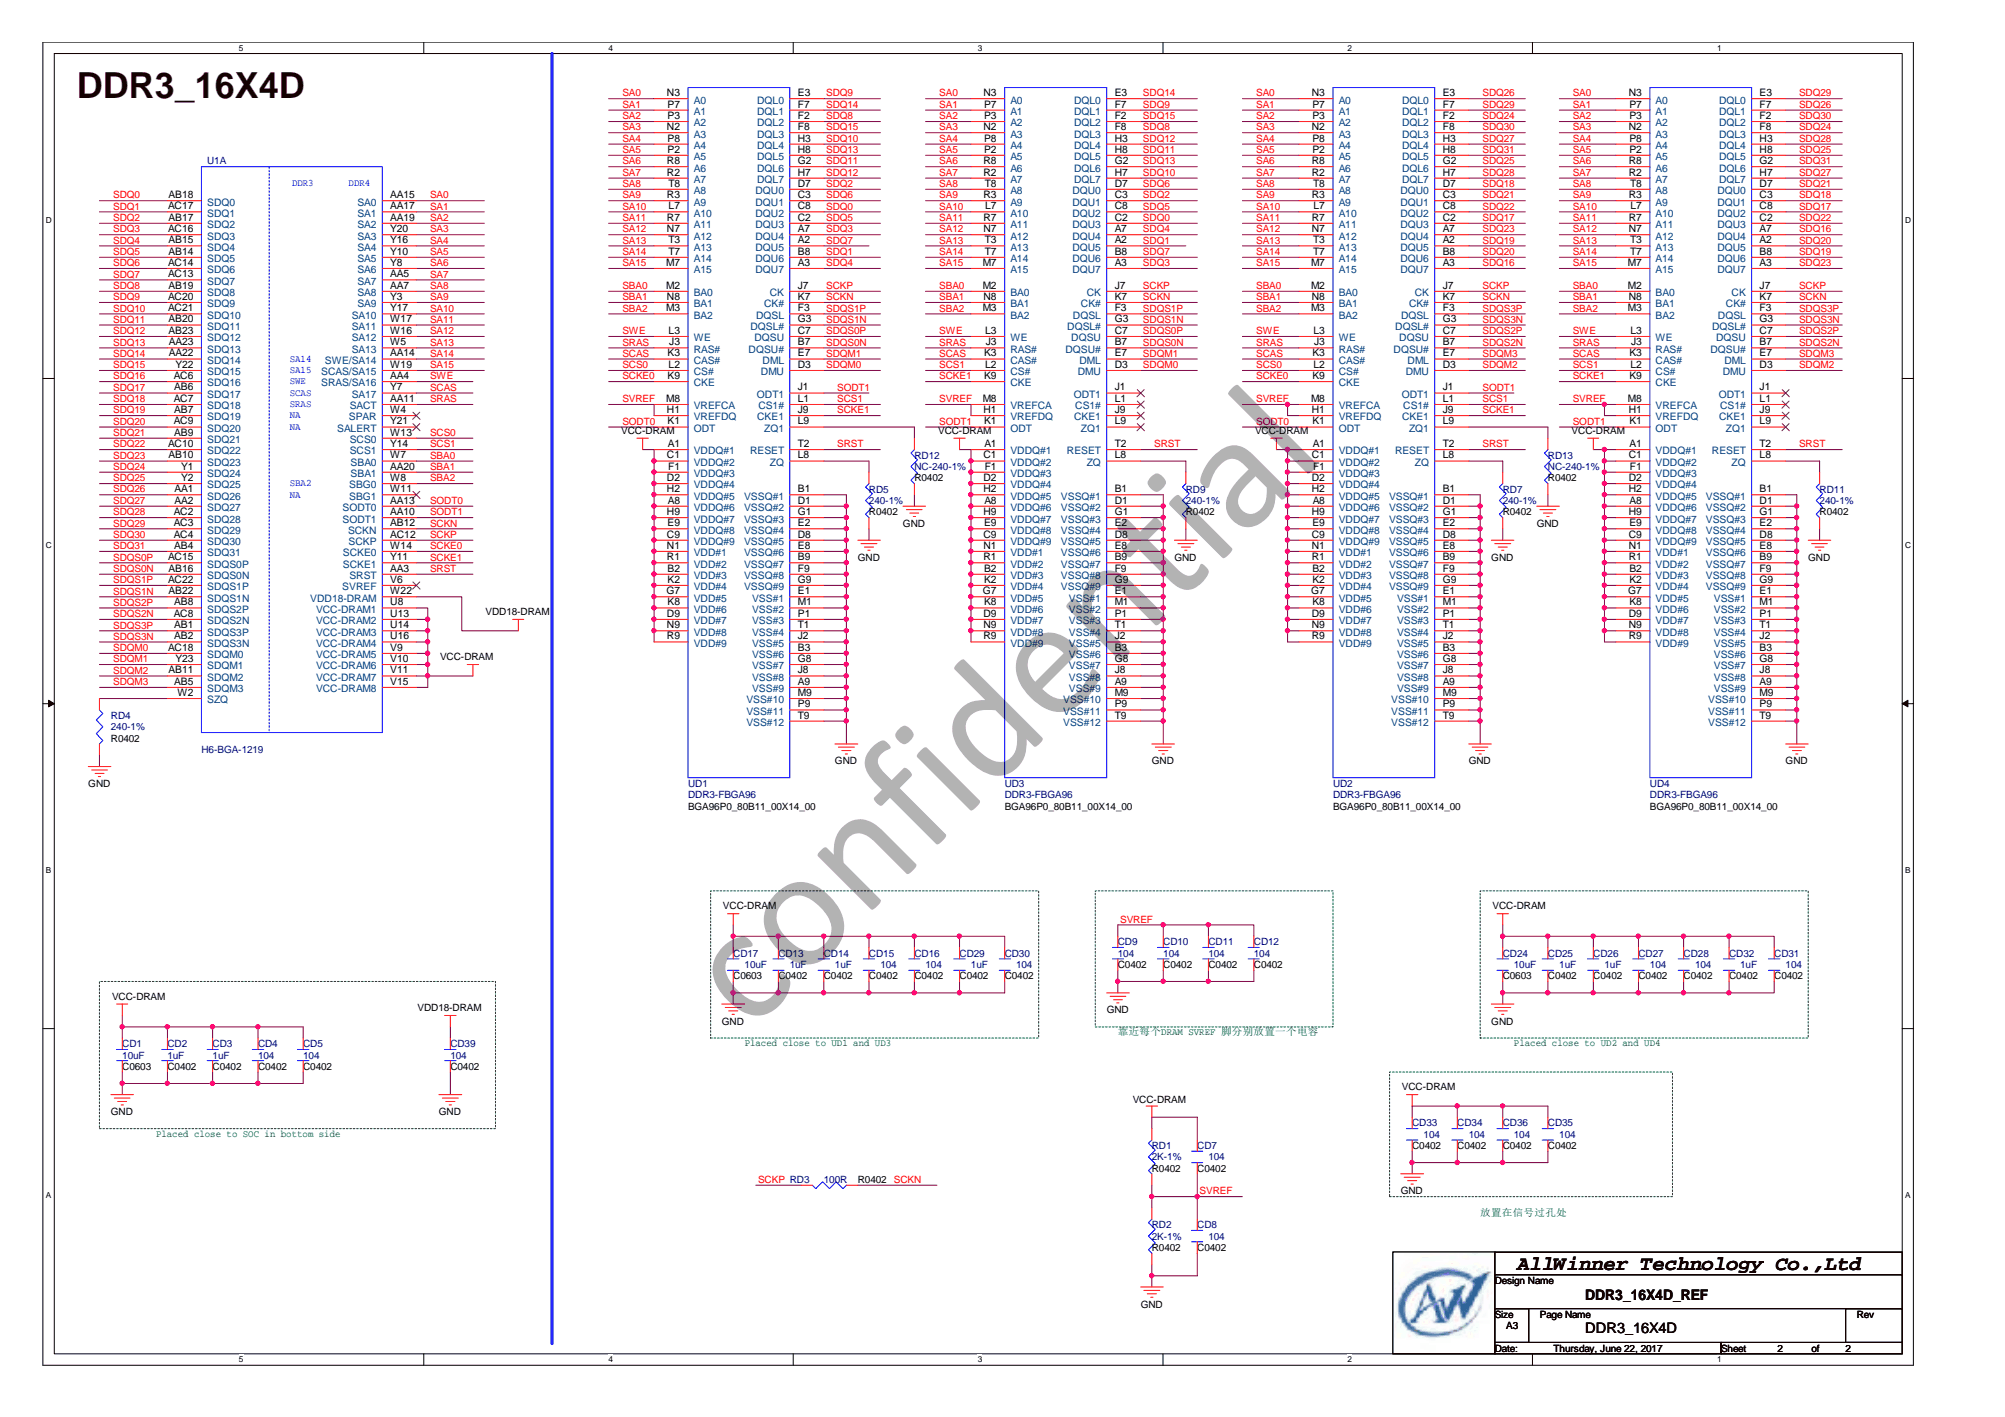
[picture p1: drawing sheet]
# OrCAD Capture schematic H6_REF_DDR3_16X4D_V1_0.DSN
size A3; title: DDR3_16X4D_REF; rev: 0.1; note: DDR3_16X4D

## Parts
CD1  10uF  [C0603]
CD2  1uF  [C0402]
CD3  1uF  [C0402]
CD4  104  [C0402]
CD5  104  [C0402]
CD7  104  [C0402]
CD8  104  [C0402]
CD9  104  [C0402]
CD10  104  [C0402]
CD11  104  [C0402]
CD12  104  [C0402]
CD13  1uF  [C0402]
CD14  1uF  [C0402]
CD15  104  [C0402]
CD16  104  [C0402]
CD17  10uF  [C0603]
CD24  10uF  [C0603]
CD25  1uF  [C0402]
CD26  1uF  [C0402]
CD27  104  [C0402]
CD28  104  [C0402]
CD29  1uF  [C0402]
CD30  104  [C0402]
CD31  104  [C0402]
CD32  1uF  [C0402]
CD33  104  [C0402]
CD34  104  [C0402]
CD35  104  [C0402]
CD36  104  [C0402]
CD39  104  [C0402]
RD1  2K-1%  [R0402]
RD2  2K-1%  [R0402]
RD3  100R  [R0402]
RD4  240-1%  [R0402]
RD5  240-1%  [R0402]
RD7  240-1%  [R0402]
RD9  240-1%  [R0402]
RD11  240-1%  [R0402]
RD12  NC-240-1%  [R0402]
RD13  NC-240-1%  [R0402]
U1  H6-BGA-1219  [BGA451P65B1500_1500H118]  (section A)
UD1  DDR3-FBGA96  [BGA96P0_80B11_00X14_00]
UD2  DDR3-FBGA96  [BGA96P0_80B11_00X14_00]
UD3  DDR3-FBGA96  [BGA96P0_80B11_00X14_00]
UD4  DDR3-FBGA96  [BGA96P0_80B11_00X14_00]

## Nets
GND: CD1.1 CD2.1 CD3.1 CD4.1 CD5.1 CD8.1 CD9.1 CD10.1 CD11.1 CD12.1 CD13.1 CD14.1 CD15.1 CD16.1 CD17.1 CD24.1 CD25.1 CD26.1 CD27.1 CD28.1 CD29.1 CD30.1 CD31.1 CD32.1 CD33.1 CD34.1 CD35.1 CD36.1 CD39.1 RD2.1 RD4.2 RD5.1 RD7.1 RD9.1 RD11.1 RD12.1 RD13.1 UD1.A9(VSS#9) UD1.B1(VSSQ#1) UD1.B3(VSS#6) UD1.B9(VSSQ#7) UD1.D1(VSSQ#2) UD1.D8(VSSQ#5) UD1.E1(VSS#1) UD1.E2(VSSQ#4) UD1.E8(VSSQ#6) UD1.F9(VSSQ#8) UD1.G1(VSSQ#3) UD1.G8(VSS#7) UD1.G9(VSSQ#9) UD1.J2(VSS#5) UD1.J8(VSS#8) UD1.M1(VSS#2) UD1.M9(VSS#10) UD1.P1(VSS#3) UD1.P9(VSS#11) UD1.T1(VSS#4) UD1.T9(VSS#12) UD2.A9(VSS#9) UD2.B1(VSSQ#1) UD2.B3(VSS#6) UD2.B9(VSSQ#7) UD2.D1(VSSQ#2) UD2.D8(VSSQ#5) UD2.E1(VSS#1) UD2.E2(VSSQ#4) UD2.E8(VSSQ#6) UD2.F9(VSSQ#8) UD2.G1(VSSQ#3) UD2.G8(VSS#7) UD2.G9(VSSQ#9) UD2.J2(VSS#5) UD2.J8(VSS#8) UD2.M1(VSS#2) UD2.M9(VSS#10) UD2.P1(VSS#3) UD2.P9(VSS#11) UD2.T1(VSS#4) UD2.T9(VSS#12) UD3.A9(VSS#9) UD3.B1(VSSQ#1) UD3.B3(VSS#6) UD3.B9(VSSQ#7) UD3.D1(VSSQ#2) UD3.D8(VSSQ#5) UD3.E1(VSS#1) UD3.E2(VSSQ#4) UD3.E8(VSSQ#6) UD3.F9(VSSQ#8) UD3.G1(VSSQ#3) UD3.G8(VSS#7) UD3.G9(VSSQ#9) UD3.J2(VSS#5) UD3.J8(VSS#8) UD3.M1(VSS#2) UD3.M9(VSS#10) UD3.P1(VSS#3) UD3.P9(VSS#11) UD3.T1(VSS#4) UD3.T9(VSS#12) UD4.A9(VSS#9) UD4.B1(VSSQ#1) UD4.B3(VSS#6) UD4.B9(VSSQ#7) UD4.D1(VSSQ#2) UD4.D8(VSSQ#5) UD4.E1(VSS#1) UD4.E2(VSSQ#4) UD4.E8(VSSQ#6) UD4.F9(VSSQ#8) UD4.G1(VSSQ#3) UD4.G8(VSS#7) UD4.G9(VSSQ#9) UD4.J2(VSS#5) UD4.J8(VSS#8) UD4.M1(VSS#2) UD4.M9(VSS#10) UD4.P1(VSS#3) UD4.P9(VSS#11) UD4.T1(VSS#4) UD4.T9(VSS#12)
VCC-DRAM: CD1.2 CD2.2 CD3.2 CD4.2 CD5.2 CD7.2 CD13.2 CD14.2 CD15.2 CD16.2 CD17.2 CD24.2 CD25.2 CD26.2 CD27.2 CD28.2 CD29.2 CD30.2 CD31.2 CD32.2 CD33.2 CD34.2 CD35.2 CD36.2 RD1.2 U1.U8(VCC-DRAM1) U1.U13(VCC-DRAM2) U1.U14(VCC-DRAM3) U1.U16(VCC-DRAM4) U1.V9(VCC-DRAM5) U1.V10(VCC-DRAM6) U1.V11(VCC-DRAM7) U1.V15(VCC-DRAM8) UD1.A1(VDDQ#1) UD1.A8(VDDQ#6) UD1.B2(VDD#3) UD1.C1(VDDQ#2) UD1.C9(VDDQ#9) UD1.D2(VDDQ#4) UD1.D9(VDD#7) UD1.E9(VDDQ#8) UD1.F1(VDDQ#3) UD1.G7(VDD#5) UD1.H2(VDDQ#5) UD1.H9(VDDQ#7) UD1.K2(VDD#4) UD1.K8(VDD#6) UD1.N1(VDD#1) UD1.N9(VDD#8) UD1.R1(VDD#2) UD1.R9(VDD#9) UD2.A1(VDDQ#1) UD2.A8(VDDQ#6) UD2.B2(VDD#3) UD2.C1(VDDQ#2) UD2.C9(VDDQ#9) UD2.D2(VDDQ#4) UD2.D9(VDD#7) UD2.E9(VDDQ#8) UD2.F1(VDDQ#3) UD2.G7(VDD#5) UD2.H2(VDDQ#5) UD2.H9(VDDQ#7) UD2.K2(VDD#4) UD2.K8(VDD#6) UD2.N1(VDD#1) UD2.N9(VDD#8) UD2.R1(VDD#2) UD2.R9(VDD#9) UD3.A1(VDDQ#1) UD3.A8(VDDQ#6) UD3.B2(VDD#3) UD3.C1(VDDQ#2) UD3.C9(VDDQ#9) UD3.D2(VDDQ#4) UD3.D9(VDD#7) UD3.E9(VDDQ#8) UD3.F1(VDDQ#3) UD3.G7(VDD#5) UD3.H2(VDDQ#5) UD3.H9(VDDQ#7) UD3.K2(VDD#4) UD3.K8(VDD#6) UD3.N1(VDD#1) UD3.N9(VDD#8) UD3.R1(VDD#2) UD3.R9(VDD#9) UD4.A1(VDDQ#1) UD4.A8(VDDQ#6) UD4.B2(VDD#3) UD4.C1(VDDQ#2) UD4.C9(VDDQ#9) UD4.D2(VDDQ#4) UD4.D9(VDD#7) UD4.E9(VDDQ#8) UD4.F1(VDDQ#3) UD4.G7(VDD#5) UD4.H2(VDDQ#5) UD4.H9(VDDQ#7) UD4.K2(VDD#4) UD4.K8(VDD#6) UD4.N1(VDD#1) UD4.N9(VDD#8) UD4.R1(VDD#2) UD4.R9(VDD#9)
VDD18-DRAM: CD39.2 U1.W22(VDD18-DRAM)
SA0: U1.AA15(SA0) UD1.N3(A0) UD2.N3(A0) UD3.N3(A0) UD4.N3(A0)
SA1: U1.AA17(SA1) UD1.P7(A1) UD2.P7(A1) UD3.P7(A1) UD4.P7(A1)
SA2: U1.AA19(SA2) UD1.P3(A2) UD2.P3(A2) UD3.P3(A2) UD4.P3(A2)
SA3: U1.Y20(SA3) UD1.N2(A3) UD2.N2(A3) UD3.N2(A3) UD4.N2(A3)
SA4: U1.Y16(SA4) UD1.P8(A4) UD2.P8(A4) UD3.P8(A4) UD4.P8(A4)
SA5: U1.Y10(SA5) UD1.P2(A5) UD2.P2(A5) UD3.P2(A5) UD4.P2(A5)
SA6: U1.Y8(SA6) UD1.R8(A6) UD2.R8(A6) UD3.R8(A6) UD4.R8(A6)
SA7: U1.AA5(SA7) UD1.R2(A7) UD2.R2(A7) UD3.R2(A7) UD4.R2(A7)
SA8: U1.AA7(SA8) UD1.T8(A8) UD2.T8(A8) UD3.T8(A8) UD4.T8(A8)
SA9: U1.Y3(SA9) UD1.R3(A9) UD2.R3(A9) UD3.R3(A9) UD4.R3(A9)
SA10: U1.Y17(SA10) UD1.L7(A10) UD2.L7(A10) UD3.L7(A10) UD4.L7(A10)
SA11: U1.W17(SA11) UD1.R7(A11) UD2.R7(A11) UD3.R7(A11) UD4.R7(A11)
SA12: U1.W16(SA12) UD1.N7(A12) UD2.N7(A12) UD3.N7(A12) UD4.N7(A12)
SA13: U1.W5(SA13) UD1.T3(A13) UD2.T3(A13) UD3.T3(A13) UD4.T3(A13)
SA14: U1.AA14(SWE/SA14) UD1.T7(A14) UD2.T7(A14) UD3.T7(A14) UD4.T7(A14)
SA15: U1.W19(SCAS/SA15) UD1.M7(A15) UD2.M7(A15) UD3.M7(A15) UD4.M7(A15)
SBA0: U1.W7(SBA0) UD1.M2(BA0) UD2.M2(BA0) UD3.M2(BA0) UD4.M2(BA0)
SBA1: U1.AA20(SBA1) UD1.N8(BA1) UD2.N8(BA1) UD3.N8(BA1) UD4.N8(BA1)
SBA2: U1.W8(SBG0) UD1.M3(BA2) UD2.M3(BA2) UD3.M3(BA2) UD4.M3(BA2)
SCAS: U1.Y7(SA17) UD1.K3(CAS#) UD2.K3(CAS#) UD3.K3(CAS#) UD4.K3(CAS#)
SCKE0: U1.W14(SCKE0) UD1.K9(CKE) UD2.K9(CKE)
SCKE1: U1.Y11(SCKE1) UD1.J9(CKE1) UD2.J9(CKE1) UD3.K9(CKE) UD4.K9(CKE)
SCKN: RD3.1 U1.AB12(SCKN) UD1.K7(CK#) UD2.K7(CK#) UD3.K7(CK#) UD4.K7(CK#)
SCKP: RD3.2 U1.AC12(SCKP) UD1.J7(CK) UD2.J7(CK) UD3.J7(CK) UD4.J7(CK)
SCS0: U1.W13(SCS0) UD1.L2(CS#) UD2.L2(CS#)
SCS1: U1.Y14(SCS1) UD1.L1(CS1#) UD2.L1(CS1#) UD3.L2(CS#) UD4.L2(CS#)
SDQ0: U1.AB18(SDQ0) UD1.C8(DQU2) UD3.C2(DQU3)
SDQ1: U1.AC17(SDQ1) UD1.B8(DQU6) UD3.A2(DQU5)
SDQ2: U1.AB17(SDQ2) UD1.D7(DQU0) UD3.C3(DQU1)
SDQ3: U1.AC16(SDQ3) UD1.A7(DQU4) UD3.A3(DQU7)
SDQ4: U1.AB15(SDQ4) UD1.A3(DQU7) UD3.A7(DQU4)
SDQ5: U1.AB14(SDQ5) UD1.C2(DQU3) UD3.C8(DQU2)
SDQ6: U1.AC14(SDQ6) UD1.C3(DQU1) UD3.D7(DQU0)
SDQ7: U1.AC13(SDQ7) UD1.A2(DQU5) UD3.B8(DQU6)
SDQ8: U1.AB19(SDQ8) UD1.F2(DQL2) UD3.F8(DQL3)
SDQ9: U1.AC20(SDQ9) UD1.E3(DQL0) UD3.F7(DQL1)
SDQ10: U1.AC21(SDQ10) UD1.H3(DQL4) UD3.H7(DQL7)
SDQ11: U1.AB20(SDQ11) UD1.G2(DQL6) UD3.H8(DQL5)
SDQ12: U1.AB23(SDQ12) UD1.H7(DQL7) UD3.H3(DQL4)
SDQ13: U1.AA23(SDQ13) UD1.H8(DQL5) UD3.G2(DQL6)
SDQ14: U1.AA22(SDQ14) UD1.F7(DQL1) UD3.E3(DQL0)
SDQ15: U1.Y22(SDQ15) UD1.F8(DQL3) UD3.F2(DQL2)
SDQ16: U1.AC6(SDQ16) UD2.A3(DQU7) UD4.A7(DQU4)
SDQ17: U1.AB6(SDQ17) UD2.C2(DQU3) UD4.C8(DQU2)
SDQ18: U1.AC7(SDQ18) UD2.D7(DQU0) UD4.C3(DQU1)
SDQ19: U1.AB7(SDQ19) UD2.A2(DQU5) UD4.B8(DQU6)
SDQ20: U1.AC9(SDQ20) UD2.B8(DQU6) UD4.A2(DQU5)
SDQ21: U1.AB9(SDQ21) UD2.C3(DQU1) UD4.D7(DQU0)
SDQ22: U1.AC10(SDQ22) UD2.C8(DQU2) UD4.C2(DQU3)
SDQ23: U1.AB10(SDQ23) UD2.A7(DQU4) UD4.A3(DQU7)
SDQ24: U1.Y1(SDQ24) UD2.F2(DQL2) UD4.F8(DQL3)
SDQ25: U1.Y2(SDQ25) UD2.G2(DQL6) UD4.H8(DQL5)
SDQ26: U1.AA1(SDQ26) UD2.E3(DQL0) UD4.F7(DQL1)
SDQ27: U1.AA2(SDQ27) UD2.H3(DQL4) UD4.H7(DQL7)
SDQ28: U1.AC2(SDQ28) UD2.H7(DQL7) UD4.H3(DQL4)
SDQ29: U1.AC3(SDQ29) UD2.F7(DQL1) UD4.E3(DQL0)
SDQ30: U1.AC4(SDQ30) UD2.F8(DQL3) UD4.F2(DQL2)
SDQ31: U1.AB4(SDQ31) UD2.H8(DQL5) UD4.G2(DQL6)
SDQM0: U1.AC18(SDQM0) UD1.D3(DMU) UD3.D3(DMU)
SDQM1: U1.Y23(SDQM1) UD1.E7(DML) UD3.E7(DML)
SDQM2: U1.AB11(SDQM2) UD2.D3(DMU) UD4.D3(DMU)
SDQM3: U1.AB5(SDQM3) UD2.E7(DML) UD4.E7(DML)
SDQS0N: U1.AB16(SDQS0N) UD1.B7(DQSU#) UD3.B7(DQSU#)
SDQS0P: U1.AC15(SDQS0P) UD1.C7(DQSU) UD3.C7(DQSU)
SDQS1N: U1.AB22(SDQS1N) UD1.G3(DQSL#) UD3.G3(DQSL#)
SDQS1P: U1.AC22(SDQS1P) UD1.F3(DQSL) UD3.F3(DQSL)
SDQS2N: U1.AC8(SDQS2N) UD2.B7(DQSU#) UD4.B7(DQSU#)
SDQS2P: U1.AB8(SDQS2P) UD2.C7(DQSU) UD4.C7(DQSU)
SDQS3N: U1.AB2(SDQS3N) UD2.G3(DQSL#) UD4.G3(DQSL#)
SDQS3P: U1.AB1(SDQS3P) UD2.F3(DQSL) UD4.F3(DQSL)
SODT0: U1.AA13(SODT0) UD1.K1(ODT) UD2.K1(ODT)
SODT1: U1.AA10(SODT1) UD1.J1(ODT1) UD2.J1(ODT1) UD3.K1(ODT) UD4.K1(ODT)
SRAS: U1.AA11(SACT) UD1.J3(RAS#) UD2.J3(RAS#) UD3.J3(RAS#) UD4.J3(RAS#)
SRST: U1.AA3(SRST) UD1.T2(RESET) UD2.T2(RESET) UD3.T2(RESET) UD4.T2(RESET)
SVREF: CD7.1 CD8.2 CD9.2 CD10.2 CD11.2 CD12.2 RD1.1 RD2.2 UD1.H1(VREFDQ) UD1.M8(VREFCA) UD2.H1(VREFDQ) UD2.M8(VREFCA) UD3.H1(VREFDQ) UD3.M8(VREFCA) UD4.H1(VREFDQ) UD4.M8(VREFCA)
SWE: U1.AA4(SRAS/SA16) UD1.L3(WE) UD2.L3(WE) UD3.L3(WE) UD4.L3(WE)
N17388102: RD5.2 UD1.L8(ZQ)
N17391208: RD11.2 UD4.L8(ZQ)
N17405181: RD9.2 UD3.L8(ZQ)
N17411965: RD7.2 UD2.L8(ZQ)
N17482970: RD4.1 U1.W2(SZQ)
N17496029: RD12.2 UD1.L9(ZQ1)
N17496396: RD13.2 UD2.L9(ZQ1)

Not connected (* = marked no-connect by the designer): U1 V6(SVREF)* W4(SPAR)* W11(SBG1)* Y21(SALERT)*; UD3 J1(ODT1)* J9(CKE1)* L1(CS1#)* L9(ZQ1)*; UD4 J1(ODT1)* J9(CKE1)* L1(CS1#)* L9(ZQ1)*

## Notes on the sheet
- DDR3_16X4D
- 靠近每个DRAM SVREF 脚分别放置一个电容
- Placed close to UD1 and UD3
- Placed close to UD2 and UD4
- Placed close to SOC in bottom side
- 放置在信号过孔处
